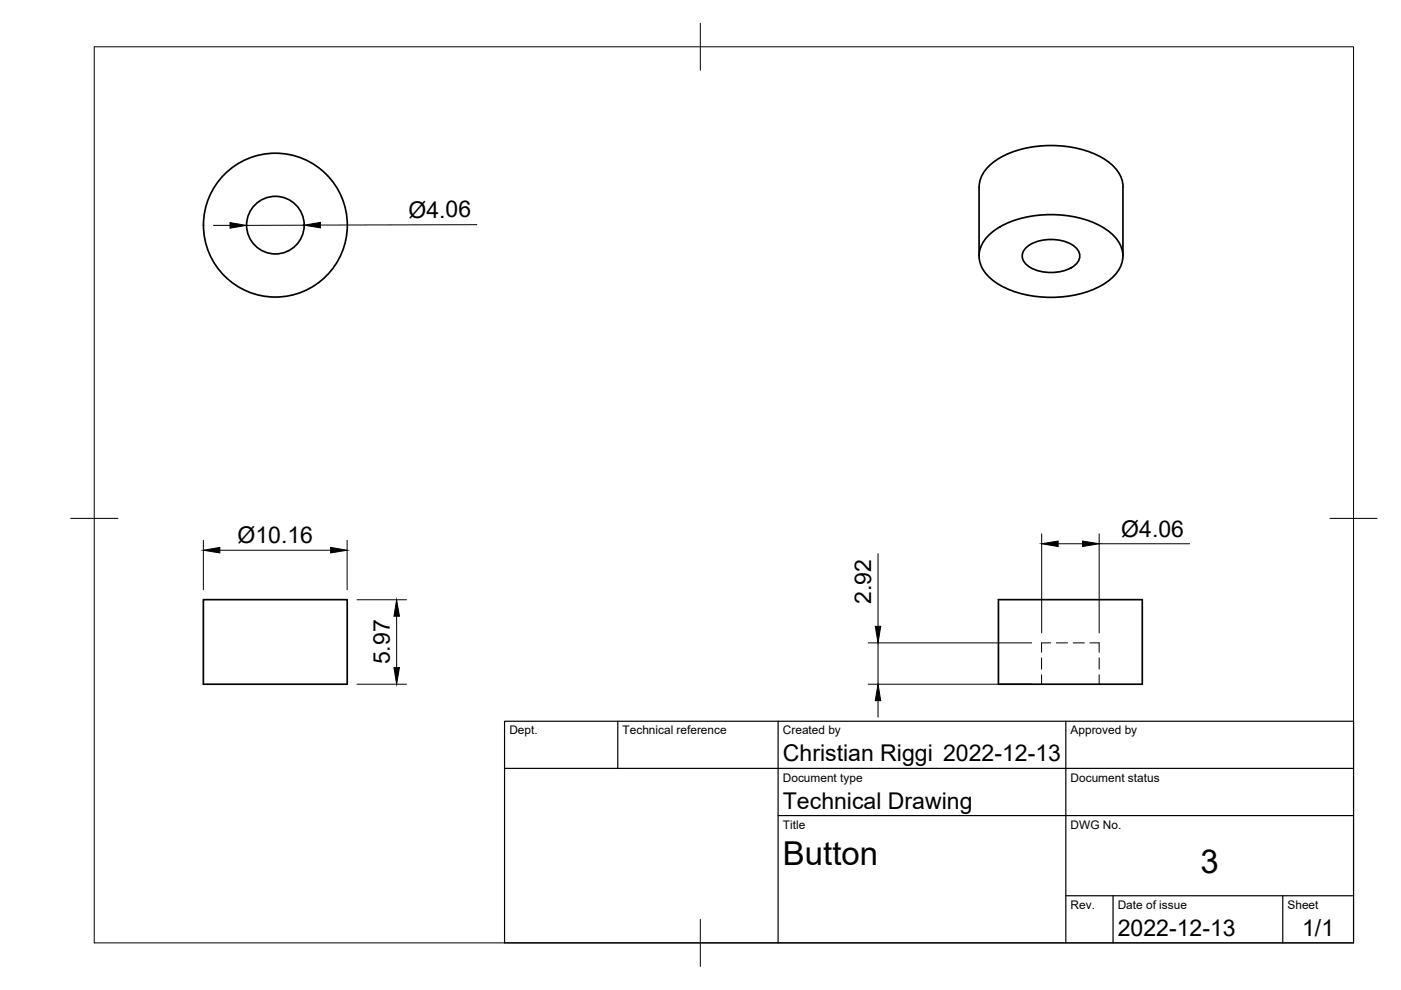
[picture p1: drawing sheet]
<svg xmlns="http://www.w3.org/2000/svg" width="297mm" height="210mm" viewBox="0 0 297 210" stroke-linecap="round" stroke-linejoin="round" font-family="sans-serif">
<!-- layer: Visible -->
<g fill="none" stroke="#000" stroke-width=".36">
<path d="M207.6 39.6v14.7M207.6 39.6a7 7 0 0 1 3.4-5.5 22.7 22.7 0 0 1 17-2.7 14.1 14.1 0 0 1 9.2 5.3l.8 1.9 .1 1v14.7M209.9 49.7a20.1 20.1 0 0 1 13.7-4.2 19.6 19.6 0 0 1 12.2 4.2 5.8 5.8 0 0 1 0 9.2 20.1 20.1 0 0 1-13.7 4.1 19.6 19.6 0 0 1-12.2-4.1 5.8 5.8 0 0 1 0-9.2zM217.8 52.3a9.1 9.1 0 0 1 10.1 0 2.38 2.38 0 0 1 0 4 9.1 9.1 0 0 1-10.1 0 2.38 2.38 0 0 1 0-4zM43.1 127.1h30.5v18h-30.5zM211.7 127.1h30.5v18h-30.5z"/>
<circle cx="58.4" cy="47.7" r="6.1"/>
<circle cx="58.4" cy="47.7" r="15.3"/>
</g>
<!-- layer: Hidden -->
<path d="M220.8 139.5v2.4M222.8 136.3h-2v2M224 136.3h2.3M227.5 136.3h2.4M231.1 136.3h1.9v2M233 139.5v2.4M220.8 143.1v2M233 143.1v2" fill="none" stroke="#000" stroke-width=".21"/>
<!-- layer: BORDER -->
<path d="M20 9.9h267v190h-267zM148.5 4.9v10M15 109.9h10M282 109.9h10M148.5 194.9v10" fill="none" stroke="#000" stroke-width=".21"/>
<!-- layer: TITLEBLOCK -->
<path d="M107 152.9h180v47h-180zM131 152.9v10M165 152.9v47M226 152.9v47M107 162.9h180M165 172.9h122M226 189.9h61M236 189.9v10M272 189.9v10" fill="none" stroke="#000" stroke-width=".25"/>
<!-- layer: FD_Dimensions -->
<g fill="none" stroke="#000" stroke-width=".21">
<path d="M45.3 47.8h3.5M64.5 47.7l-12.2 .1M101.1 47.6l-33.2 .1M43.1 114.5v10.5M46.6 116.7h23.5M73.6 114.5v10.5M186.2 117.4v15.4M220.9 113.2v21M224.3 115.3h5.2M233 113.2v21M233 115.3h19.2M75.7 127.2h10.5"/>
<path d="M84.1 130.7v10.9M184.1 136.3h34.6M186.2 136.3v8.8M75.7 145.1h10.5M184.1 145.1h34.6M186.2 148.6v3.5"/>
</g>
<path d="M48.8 47.2l3.5 .6-3.5 .6zM64.5 47.7l3.4-.5 .1 1.1zM43.1 116.7l3.5-.6v1.1zM70.1 116.1l3.5 .6-3.5 .5zM220.9 115.3l3.4-.6v1.2zM229.5 114.7l3.5 .6-3.5 .6zM84.1 127.2l.6 3.5h-1.2zM185.6 132.8h1.1l-.5 3.5zM83.5 141.6h1.2l-.6 3.5zM186.2 145.1l.5 3.5h-1.1z" fill="#000" stroke="#000" stroke-width=".21"/>
<g font-size="7">
<text x="166" y="183.4">Button</text>
<text x="254.5" y="185.2">3</text>
</g>
<g font-size="4.9">
<text x="86.6" y="46.1">Ø4.06</text>
<text x="237.7" y="113.8">Ø4.06</text>
<text x="50.4" y="115.1">Ø10.16</text>
<text x="184.7" y="128.1" transform="rotate(-90 184.7 128.1)">2.92</text>
<text x="82.6" y="140.9" transform="rotate(-90 82.6 140.9)">5.97</text>
<text x="166" y="161.4">Christian Riggi 2022-12-13</text>
<text x="166" y="171.4">Technical Drawing</text>
<text x="237" y="198.4">2022-12-13</text>
<text x="276.1" y="198.6">1/1</text>
</g>
<g font-size="2.5">
<text x="108" y="155.7">Dept.</text>
<text x="132" y="155.7">Technical reference</text>
<text x="166" y="155.7">Created by</text>
<text x="227" y="155.7">Approved by</text>
<text x="166" y="165.7">Document type</text>
<text x="227" y="165.7">Document status</text>
<text x="166" y="175.7">Title</text>
<text x="227" y="175.7">DWG No.</text>
<text x="227" y="192.7">Rev.</text>
<text x="237" y="192.7">Date of issue</text>
<text x="273" y="192.7">Sheet</text>
</g>
</svg>
